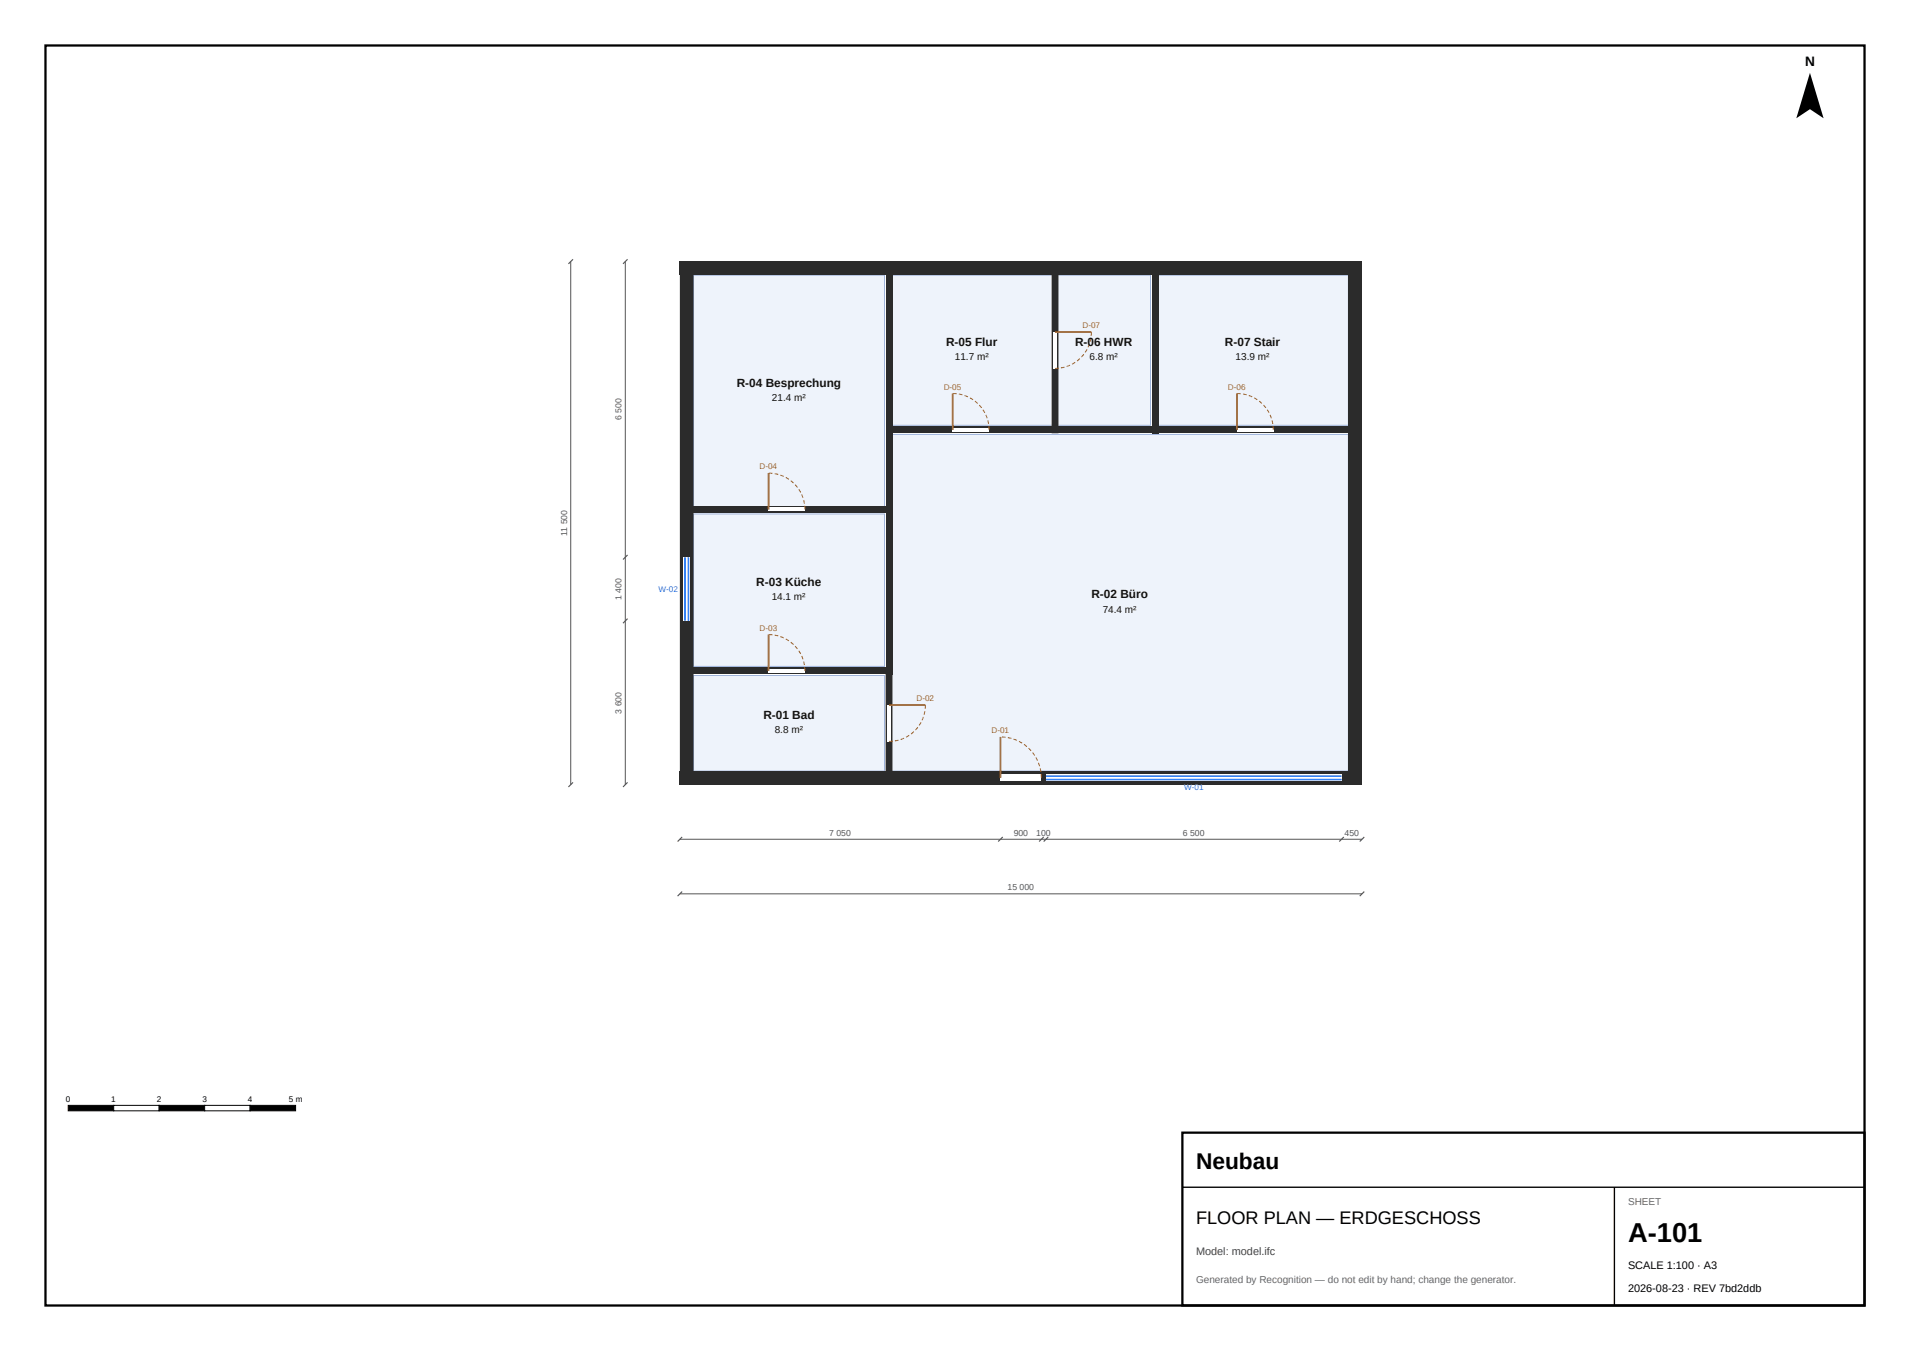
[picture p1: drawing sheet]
<svg xmlns="http://www.w3.org/2000/svg" width="420mm" height="297mm" viewBox="0 0 420 297" stroke-linecap="round" stroke-linejoin="round" font-family="sans-serif">
<g fill="#eef3fb" stroke="#9fb3d9" stroke-width=".22">
<path d="M152.5 148.5h42v21h-42z" fill-rule="evenodd"/>
<path d="M152.5 113h42v33.5h-42z" fill-rule="evenodd"/>
<path d="M152.5 60.5h42v51h-42z" fill-rule="evenodd"/>
<path d="M196 95.5h100.5v74h-100.5z" fill-rule="evenodd"/>
<path d="M196 60.5h35.5v33h-35.5z" fill-rule="evenodd"/>
<path d="M232.5 60.5h20.5v33h-20.5z" fill-rule="evenodd"/>
<path d="M254.5 60.5h42v33h-42z" fill-rule="evenodd"/>
</g>
<g fill="#2b2b2b">
<path d="M149.5 169.5h150v3h-150z" fill-rule="evenodd"/>
<path d="M296.5 57.5h3v115h-3z" fill-rule="evenodd"/>
<path d="M149.5 57.5h150v3h-150z" fill-rule="evenodd"/>
<path d="M149.5 57.5h3v115h-3z" fill-rule="evenodd"/>
<path d="M150.3 146.7h46v1.5h-46z" fill-rule="evenodd"/>
<path d="M194.7 146.7h1.6v25.1h-1.6z" fill-rule="evenodd"/>
<path d="M150.3 111.3h46v1.4h-46z" fill-rule="evenodd"/>
<path d="M194.7 111.3h1.6v36.9h-1.6z" fill-rule="evenodd"/>
<path d="M194.7 93.7h1.6v19h-1.6z" fill-rule="evenodd"/>
<path d="M194.7 58.2h1.6v37h-1.6z" fill-rule="evenodd"/>
<path d="M194.7 93.7h38.1v1.5h-38.1z" fill-rule="evenodd"/>
<path d="M231.3 93.7h23.4v1.5h-23.4z" fill-rule="evenodd"/>
<path d="M253.3 93.7h45.5v1.5h-45.5z" fill-rule="evenodd"/>
<path d="M231.3 58.2h1.5v37h-1.5z" fill-rule="evenodd"/>
<path d="M253.3 58.2h1.4v37h-1.4z" fill-rule="evenodd"/>
</g>
<g fill="#fff">
<path d="M220 170.2h9v1.6h-9z" fill-rule="evenodd"/>
<path d="M169 147.1h8v.8h-8z" fill-rule="evenodd"/>
<path d="M169 111.6h8v.8h-8z" fill-rule="evenodd"/>
<path d="M195.1 155h.8v8h-.8z" fill-rule="evenodd"/>
<path d="M209.5 94.1h8v.8h-8z" fill-rule="evenodd"/>
<path d="M231.6 73h.8v8h-.8z" fill-rule="evenodd"/>
<path d="M272 94.1h8v.8h-8z" fill-rule="evenodd"/>
<path d="M150.3 122.5h1.4v14h-1.4z" fill-rule="evenodd"/>
<path d="M230 170.2h65v1.6h-65z" fill-rule="evenodd"/>
</g>
<path d="M150.6 122.5v14M151.4 122.5v14M230 171.4h65M230 170.6h65" fill="none" stroke="#2a7fff" stroke-width=".35"/>
<path d="M232 73h8M209.5 86.5v8M272 86.5v8M169 104v8M169 139.5v8M195.5 155h8M220 162v9" fill="none" stroke="#b5651d" stroke-width=".4"/>
<path d="M217.5 94.5a8 8 0 0 0-8-8M232 81a8 8 0 0 0 8-8M280 94.5a8 8 0 0 0-8-8M177 112a8 8 0 0 0-8-8M177 147.5a8 8 0 0 0-8-8M195.5 163a8 8 0 0 0 8-8M229 171a9 9 0 0 0-9-9" fill="none" stroke="#b5651d" stroke-width=".22" stroke-dasharray=".8 .5" stroke-linecap="butt"/>
<path d="M125.5 57.5v115M137.5 57.5v115M149.5 184.5h150M149.5 196.5h150" fill="none" stroke="#555" stroke-width=".22"/>
<g fill="#000" stroke="#555" stroke-width=".25">
<path d="M126 57l-1 1zM138 57l-1 1zM138 136l-1 1zM137 123l1-1zM126 172l-1 1zM138 172l-1 1zM150 184l-1 1zM150 196l-1 1zM219.5 185l1-1zM228.5 185l1-1zM229.5 185l1-1zM295.5 184l-1 1z"/>
<path d="M299 185l1-1zM300 196l-1 1z"/>
</g>
<path d="M398 16l3 10-3-2-3 2z" fill="#000"/>
<path d="M15 243h10v1.2h-10z" fill="#000" stroke="#000" stroke-width=".22"/>
<path d="M25 243h10v1.2h-10z" fill="#fff" stroke="#000" stroke-width=".22"/>
<path d="M35 243h10v1.2h-10z" fill="#000" stroke="#000" stroke-width=".22"/>
<path d="M45 243h10v1.2h-10z" fill="#fff" stroke="#000" stroke-width=".22"/>
<path d="M55 243h10v1.2h-10z" fill="#000" stroke="#000" stroke-width=".22"/>
<path d="M260 249h150v38h-150z" fill="#fff" stroke="#000" stroke-width=".5"/>
<path d="M260 261h150M355 261v26" fill="none" stroke="#000" stroke-width=".3"/>
<path d="M10 10h400v277h-400z" fill="none" stroke="#000" stroke-width=".5"/>
<text font-size="6" x="358" y="273">A-101</text>
<text font-size="5" x="263" y="257">Neubau</text>
<text font-size="4" x="263" y="269">FLOOR PLAN — ERDGESCHOSS</text>
<text font-size="3" x="396.9" y="14.5">N</text>
<g font-size="2.6" fill="#111">
<text x="208" y="76">R-05 Flur</text>
<text x="236.4" y="76">R-06 HWR</text>
<text x="269.4" y="76">R-07 Stair</text>
<text x="162" y="85">R-04 Besprechung</text>
<text x="166.3" y="128.8">R-03 Küche</text>
<text x="240" y="131.5">R-02 Büro</text>
<text x="167.9" y="158">R-01 Bad</text>
</g>
<text font-size="2.4" fill="#444" x="263" y="276">Model: model.ifc</text>
<g font-size="2.4">
<text x="358" y="279">SCALE 1:100 · A3</text>
<text x="358" y="284">2026-08-23 · REV 7bd2ddb</text>
</g>
<g font-size="2.2" fill="#111">
<text x="210" y="79.2">11.7 m²</text>
<text x="239.6" y="79.2">6.8 m²</text>
<text x="271.7" y="79.2">13.9 m²</text>
<text x="169.7" y="88.2">21.4 m²</text>
<text x="169.7" y="131.9">14.1 m²</text>
<text x="242.5" y="134.7">74.4 m²</text>
<text x="170.4" y="161.2">8.8 m²</text>
</g>
<g font-size="2.2" fill="#666">
<text x="358" y="265">SHEET</text>
<text x="263" y="282">Generated by Recognition — do not edit by hand; change the generator.</text>
</g>
<g font-size="1.9" fill="#555">
<text x="136.7" y="92.4" transform="rotate(-90 136.7 92.4)">6 500</text>
<text x="124.7" y="117.9" transform="rotate(-90 124.7 117.9)">11 500</text>
<text x="136.7" y="131.9" transform="rotate(-90 136.7 131.9)">1 400</text>
<text x="136.7" y="156.9" transform="rotate(-90 136.7 156.9)">3 600</text>
<text x="182.4" y="183.7">7 050</text>
<text x="222.9" y="183.7">900</text>
<text x="227.9" y="183.7">100</text>
<text x="260.1" y="183.7">6 500</text>
<text x="295.7" y="183.7">450</text>
<text x="221.6" y="195.7">15 000</text>
</g>
<g font-size="1.8" fill="#b5651d">
<text x="238" y="72.2">D-07</text>
<text x="207.5" y="85.7">D-05</text>
<text x="270" y="85.7">D-06</text>
<text x="167" y="103.2">D-04</text>
<text x="167" y="138.7">D-03</text>
<text x="201.5" y="154.2">D-02</text>
<text x="218" y="161.2">D-01</text>
</g>
<g font-size="1.8" fill="#2a7fff">
<text x="144.8" y="130.2">W-02</text>
<text x="260.4" y="173.6">W-01</text>
</g>
<g font-size="1.8">
<text x="14.5" y="242.2">0</text>
<text x="24.5" y="242.2">1</text>
<text x="34.5" y="242.2">2</text>
<text x="44.5" y="242.2">3</text>
<text x="54.5" y="242.2">4</text>
<text x="63.5" y="242.2">5 m</text>
</g>
</svg>
